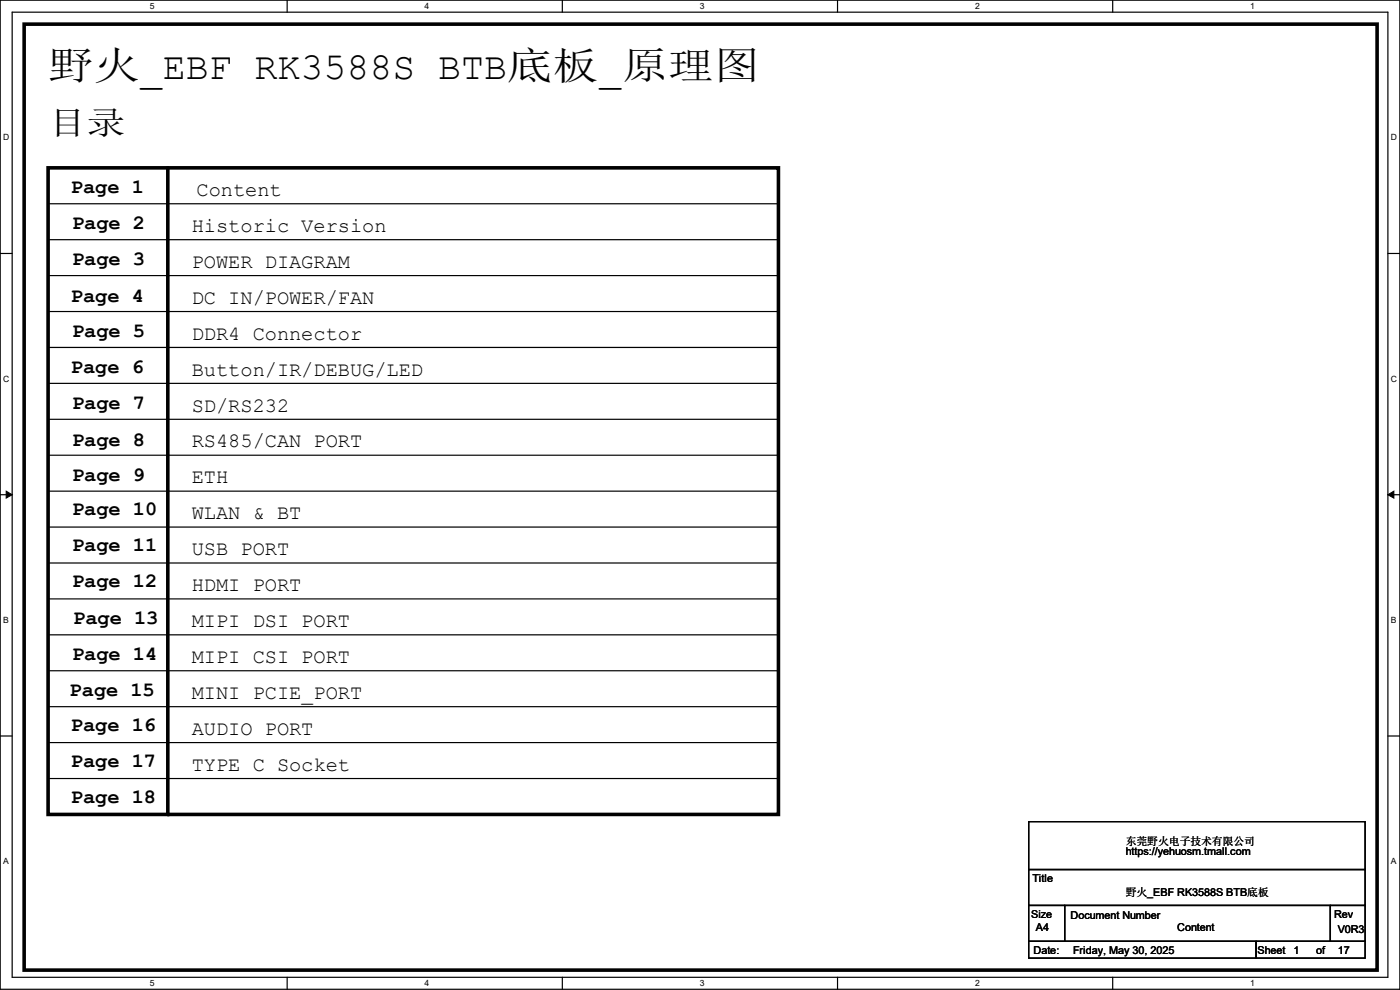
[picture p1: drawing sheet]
<svg xmlns="http://www.w3.org/2000/svg" width="297mm" height="210mm" viewBox="0 0 297 210" stroke-linecap="round" stroke-linejoin="round" font-family="sans-serif">
<path d="M0 0h297v209.8h-297zM2.6 2.6h291.8v204.7h-291.8z" fill="none" stroke="#000" stroke-width=".25"/>
<g fill="#fff">
<path d="M31.7 .3h1v2h-1z"/>
<path d="M31.7 207.6h1v2h-1z"/>
</g>
<path d="M60.9 0v2.6M60.9 207.3v2.5" fill="none" stroke="#000" stroke-width=".25"/>
<g fill="#fff">
<path d="M90.1 .3h1v2h-1z"/>
<path d="M90.1 207.6h1v2h-1z"/>
</g>
<path d="M119.3 0v2.6M119.3 207.3v2.5" fill="none" stroke="#000" stroke-width=".25"/>
<g fill="#fff">
<path d="M148.5 .3h.9v2h-.9z"/>
<path d="M148.5 207.6h.9v2h-.9z"/>
</g>
<path d="M177.7 0v2.6M177.7 207.3v2.5" fill="none" stroke="#000" stroke-width=".25"/>
<g fill="#fff">
<path d="M206.8 .3h1v2h-1z"/>
<path d="M206.8 207.6h1v2h-1z"/>
</g>
<path d="M236.1 0v2.6M236.1 207.3v2.5" fill="none" stroke="#000" stroke-width=".25"/>
<g fill="#fff">
<path d="M265.2 .3h1v2h-1z"/>
<path d="M265.2 207.6h1v2h-1z"/>
<path d="M.7 28.2h1.2v1.9h-1.2z"/>
<path d="M295.1 28.2h1.2v1.9h-1.2z"/>
<path d="M.7 79.3h1.2v2h-1.2z"/>
<path d="M295.1 79.3h1.2v2h-1.2z"/>
</g>
<path d="M0 53.8h2.6M294.4 53.8h2.6" fill="none" stroke="#000" stroke-width=".25"/>
<g fill="#fff">
<path d="M.7 130.5h1.2v2h-1.2z"/>
<path d="M295.1 130.5h1.1v2h-1.1z"/>
</g>
<path d="M0 104.9h2.6M294.4 104.9h2.6" fill="none" stroke="#000" stroke-width=".25"/>
<path d="M1.3 104.2l1.3 .7-1.3 .8zM294.4 104.9l1.3-.7v1.5z" fill="#000" stroke="#000" stroke-width=".21"/>
<g fill="#fff">
<path d="M.7 181.7h1.2v2h-1.2z"/>
<path d="M295.1 181.7h1.1v2h-1.1z"/>
</g>
<g fill="none" stroke="#000" stroke-width=".25">
<path d="M10.2 43.2h154.9M10.2 50.8h154.9M10.2 58.5h154.9M165.1 43.2h.1M165.1 50.8h.1M165.1 58.5h.1M10.2 66.1h154.9M10.2 73.7h154.9M165.1 66.1h.1M165.1 73.7h.1M10.2 96.6h154.9M10.2 81.3h154.9"/>
<path d="M10.2 88.9h154.9M165.1 96.6h.1M165.1 81.3h.1M165.1 88.9h.1M10.2 104.2h154.9M10.2 111.8h154.9M10.2 119.4h154.9M165.1 104.2h.1M165.1 111.8h.1M165.1 119.4h.1M10.2 134.7h154.9M10.2 127h154.9"/>
<path d="M165.1 134.7h.1M165.1 127h.1M0 156.1h2.6M10.2 157.5h154.9M10.2 142.3h154.9M10.2 149.9h154.9M165.1 157.5h.1M165.1 142.3h.1M165.1 149.9h.1M294.4 156.1h2.6M10.2 165.1h154.9M165.1 165.1h.1"/>
<path d="M218.2 174.3h71.4v10.1h-71.4zM218.2 184.4h71.4v7.7h-71.4zM218.2 192.1h7.6v7.6h-7.6zM218.2 199.7h48.3v3.5h-48.3zM225.8 192.1h56.4v7.6h-56.4zM266.5 199.7h23.1v3.5h-23.1zM282.2 192.1h7.4v7.6h-7.4z"/>
</g>
<path d="M5.1 5.1h287v200.7h-287zM10.2 35.6h154.9v137.2h-154.9zM35.6 35.6v137.2" fill="none" stroke="#000" stroke-width=".76"/>
<circle cx="35.6" cy="172.8" r=".38" fill="#000"/>
<text font-size="8.1" x="10.2" y="16.7">野火_EBF RK3588S BTB底板_原理图</text>
<text font-size="6.9" x="10.2" y="28.4">目录</text>
<g font-size="4.3">
<text x="15" y="41">Page 1</text>
<text x="41.7" y="41.6">Content</text>
<text x="15.3" y="48.6">Page 2</text>
<text x="40.7" y="49.2">Historic Version</text>
<text x="15.3" y="56.2">Page 3</text>
<text x="40.7" y="56.8">POWER DIAGRAM</text>
<text x="15" y="64.1">Page 4</text>
<text x="40.7" y="64.4">DC IN/POWER/FAN</text>
<text x="15.3" y="71.5">Page 5</text>
<text x="40.7" y="72.1">DDR4 Connector</text>
<text x="15" y="79.1">Page 6</text>
<text x="40.7" y="79.7">Button/IR/DEBUG/LED</text>
<text x="15.3" y="86.7">Page 7</text>
<text x="40.7" y="87.3">SD/RS232</text>
<text x="15.3" y="94.6">Page 8</text>
<text x="40.7" y="94.9">RS485/CAN PORT</text>
<text x="15.3" y="101.9">Page 9</text>
<text x="40.7" y="102.5">ETH</text>
<text x="15.3" y="109.3">Page 10</text>
<text x="40.7" y="110.2">WLAN &amp; BT</text>
<text x="15.3" y="116.9">Page 11</text>
<text x="40.7" y="117.8">USB PORT</text>
<text x="15.3" y="124.5">Page 12</text>
<text x="40.7" y="125.4">HDMI PORT</text>
<text x="15.5" y="132.4">Page 13</text>
<text x="40.7" y="133">MIPI DSI PORT</text>
<text x="15.3" y="140">Page 14</text>
<text x="40.7" y="140.6">MIPI CSI PORT</text>
<text x="14.8" y="147.7">Page 15</text>
<text x="40.7" y="148.3">MINI PCIE_PORT</text>
<text x="15" y="155">Page 16</text>
<text x="40.7" y="155.9">AUDIO PORT</text>
<text x="15" y="162.6">Page 17</text>
<text x="40.7" y="163.5">TYPE C Socket</text>
<text x="15" y="170.3">Page 18</text>
</g>
<g font-size="2.3">
<text x="238.8" y="179.2">东莞野火电子技术有限公司</text>
<text x="238.8" y="181.4">https://yehuosm.tmall.com</text>
<text x="219" y="187">Title</text>
<text x="238.8" y="190.1">野火_EBF RK3588S BTB底板</text>
<text x="218.7" y="194.6">Size</text>
<text x="219.8" y="197.4">A4</text>
<text x="227.1" y="194.9">Document Number</text>
<text x="249.7" y="197.4">Content</text>
<text x="283" y="194.6">Rev</text>
<text x="283.8" y="198">V0R3</text>
<text x="219.3" y="202.3">Date:</text>
<text x="227.6" y="202.3">Friday, May 30, 2025</text>
<text x="266.8" y="202.3">Sheet</text>
<text x="274.4" y="202.3">1</text>
<text x="279.2" y="202.3">of</text>
<text x="283.8" y="202.3">17</text>
</g>
<g font-size="1.8">
<text x="31.8" y="1.9">5</text>
<text x="90.1" y="1.9">4</text>
<text x="148.5" y="1.9">3</text>
<text x="206.8" y="1.9">2</text>
<text x="265.2" y="1.9">1</text>
<text x=".7" y="29.8">D</text>
<text x="295.1" y="29.8">D</text>
<text x=".7" y="80.9">C</text>
<text x="295.1" y="80.9">C</text>
<text x=".7" y="132.1">B</text>
<text x="295.1" y="132.1">B</text>
<text x=".7" y="183.3">A</text>
<text x="295.1" y="183.3">A</text>
<text x="31.8" y="209.2">5</text>
<text x="90.1" y="209.2">4</text>
<text x="148.5" y="209.2">3</text>
<text x="206.8" y="209.2">2</text>
<text x="265.2" y="209.2">1</text>
</g>
</svg>
